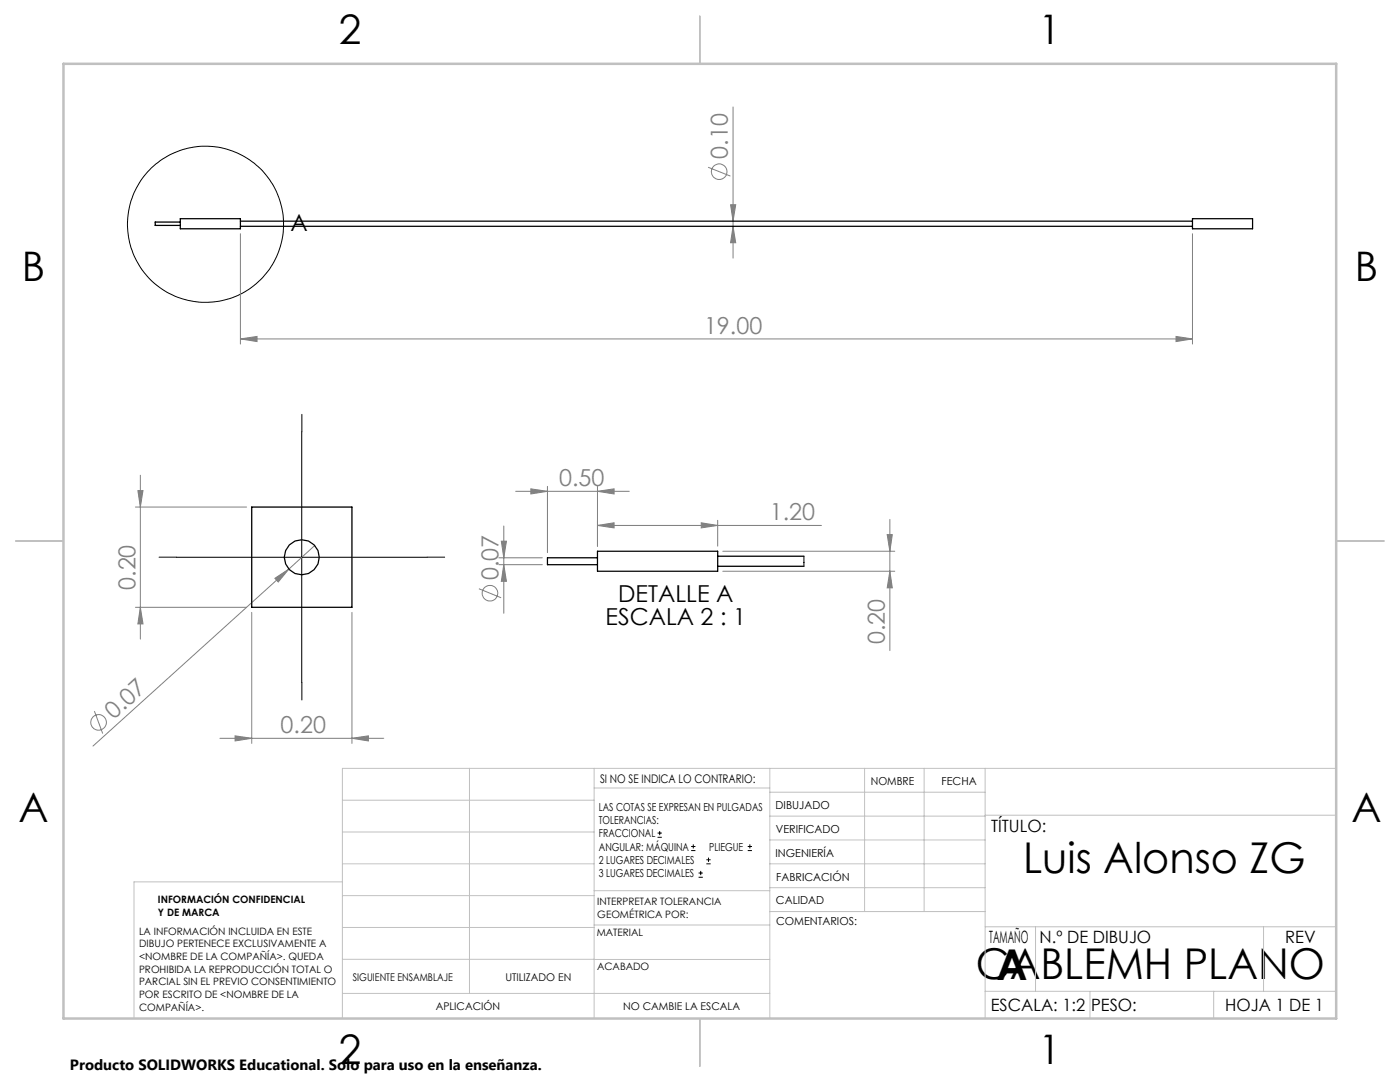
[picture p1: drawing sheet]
<svg xmlns="http://www.w3.org/2000/svg" width="279mm" height="216mm" viewBox="0 0 279 216" stroke-linecap="round" stroke-linejoin="round" font-family="sans-serif">
<g fill="none" stroke="#808080" stroke-width=".2">
<path d="M141.3 33.4l4.5 1.7M146.3 21.3v30.2M48 46.6v22.1M145.8 40.9h1l-.5 3.2zM146.3 45.2l.5 3.2h-1zM238 46.6v22.1M48 67.6l3.3-.5v1.1zM48 67.6h190M234.7 67.1l3.3 .5-3.3 .6zM27.5 97.9h1l-.5 3.3zM28 94.8v32.7M102.9 98h22.7"/>
<path d="M105.9 97.5l3.4 .5-3.4 .6zM109.3 97v13.3M119.2 98l3.4-.5v1.1zM119.2 97v12M27 101.2h22.2M54.9 115.4l2.7-1.8-2.1 2.5zM57.6 113.6l-39 35.3M62.8 108.8l-5.2 4.8M95.6 117.5l4.4 1.8M99.6 112.7h8.6M99.6 111.3h8.6M100 108h1.1l-.6 3.3z"/>
<path d="M100.5 112.7l.6 3.3h-1.1zM100.5 105v17.4M119.2 104.8l3.4-.5v1zM119.2 104.8h44.7M139.9 104.3l3.3 .5-3.3 .5zM143.2 103.8v5.2M144.3 114h34.3M144.3 110h34.3M177.1 106.7h1l-.5 3.3zM177.6 114l.5 3.3h-1zM177.6 103.6v26.2M27 121.2h22.2"/>
<path d="M28 121.2l.5 3.3h-1zM50.2 122.2v26.1M70.2 122.2v26.1M18.8 141.9l1.7 4.5M43.9 147.3h32.7M46.9 146.8l3.3 .5-3.3 .5zM70.2 147.3l3.3-.5v1z"/>
<circle cx="143.5" cy="34.3" r="1.55"/>
<circle cx="97.8" cy="118.4" r="1.55"/>
<circle cx="19.7" cy="144.1" r="1.56"/>
</g>
<g fill="none" stroke="#000" stroke-width=".2">
<path d="M60.2 86.2v50M35.2 111.2h50M131.2 167.1h.9M131.2 166.2h.9M131.7 165.8v.9M137.9 169.7h.9M137.9 168.9h.9M138.4 168.5v.8M139.4 175h.9M139.4 174.2h.9M139.8 173.8v.8M141 172.4h.8"/>
<path d="M141 171.6h.8M141.4 171.1v.9M149.2 169.7h.9M149.2 168.9h.9M149.6 168.5v.8"/>
<circle cx="41" cy="44.8" r="15.6"/>
</g>
<path d="M60.2 86.2v-3.5M35.2 111.2h-3.5M85.2 111.2h3.5M60.2 136.2v3.5" fill="none" stroke="#000" stroke-width=".2" stroke-dasharray="15.2 1.3 1.3 1.3"/>
<g fill="none" stroke="#c0c0c0" stroke-width=".2">
<path d="M68.3 159.7h50.3M93.7 153.3v44.9M118.6 153.3v49.9M118.6 157.2h35M153.6 153.3v49.9M153.6 158.1h43M172.5 153.3v28.6M184.4 153.3v28.6M196.6 153.3v49.9M266.7 153.3h-198.4v49.9M68.3 178.7h50.3M68.3 172.4h50.3"/>
<path d="M68.3 166h50.3M68.3 176h-41.6v27.2M118.6 177.7h35M153.6 167.6h43M153.6 162.8h43M153.6 172.4h43M153.6 177.1h43M196.6 162.7h70.1M68.3 198.2h85.3M68.3 191.4l85.3 .1M68.3 185.1h50.3M118.6 184.6h35"/>
<path d="M153.6 181.9h43M196.6 197.8h70.1M196.6 184.9h70.1M206.7 184.9v12.9M217.5 197.8v5.4M242.2 197.8v5.4M252.2 184.9v12.9"/>
</g>
<path d="M139.7 3.2v9.5M3.1 107.9h9.6M266.7 107.9h9.5M139.7 203.2v9.6" fill="none" stroke="#c0c0c0" stroke-width=".25"/>
<path d="M12.7 12.7h254v190.5h-254z" fill="none" stroke="#c0c0c0" stroke-width=".5"/>
<g fill="#808080">
<path d="M54.9 115.4l2.7-1.8-2.1 2.5z"/>
<path d="M48 67.6l3.3-.5v1.1zM234.7 67.1l3.3 .5-3.3 .6zM46.9 146.8l3.3 .5-3.3 .5zM70.2 147.3l3.3-.5v1zM105.9 97.5l3.4 .5-3.4 .6zM119.2 98l3.4-.5v1.1zM119.2 104.8l3.4-.5v1zM139.9 104.3l3.3 .5-3.3 .5z"/>
<path d="M146.3 45.2l.5 3.2h-1zM145.8 40.9h1l-.5 3.2zM177.6 114l.5 3.3h-1zM177.1 106.7h1l-.5 3.3zM100.5 112.7l.6 3.3h-1.1zM100 108h1.1l-.6 3.3z"/>
<path d="M27.5 97.9h1l-.5 3.3zM28 121.2l.5 3.3h-1z"/>
</g>
<g fill="none" stroke="#000" stroke-width=".25">
<path d="M36 44.3h-5v.7h5M36 43.6h12v2h-12zM48 45.2h190M48 44.1h190M238 43.6h12v2h-12zM50.2 101.2h20v20h-20zM119.2 111.3h-9.9v1.4h9.9M119.2 110h24v4h-24zM143.2 113h17.2M143.2 111h17.2"/>
<circle cx="60.2" cy="111.2" r="3.5"/>
</g>
<path d="M160.4 111v2" fill="none" stroke="#000" stroke-width=".2"/>
<g font-size="8.5">
<text x="204.2" y="174.2">Luis Alonso ZG</text>
<text x="194.8" y="195.4">CABLEMH PLANO</text>
<text x="198.9" y="195.5">A</text>
</g>
<g font-size="8.1">
<text x="67.6" y="8.9">2</text>
<text x="207.3" y="8.9">1</text>
<text x="4.4" y="56.1">B</text>
<text x="270.4" y="56.1">B</text>
<text x="3.7" y="164.1">A</text>
<text x="269.7" y="164.1">A</text>
<text x="67.6" y="212.4">2</text>
<text x="207.3" y="212.4">1</text>
</g>
<g font-size="4.7" fill="#808080">
<text x="145.3" y="31.7" transform="rotate(-90 145.3 31.7)">0.10</text>
<text x="140.5" y="66.6">19.00</text>
<text x="111.6" y="97">0.50</text>
<text x="153.6" y="103.8">1.20</text>
<text x="27" y="117.7" transform="rotate(-90 27 117.7)">0.20</text>
<text x="99.5" y="115.8" transform="rotate(-90 99.5 115.8)">0.07</text>
<text x="176.6" y="128.5" transform="rotate(-90 176.6 128.5)">0.20</text>
<text x="22.7" y="143.7" transform="rotate(-42 22.7 143.7)">0.07</text>
<text x="56" y="146.3">0.20</text>
</g>
<g font-size="4.7">
<text x="58" y="46.1">A</text>
<text x="120.9" y="124.6">ESCALA 2 : 1</text>
<text x="123.4" y="120.1">DETALLE A</text>
</g>
<g font-size="3.4">
<text x="197.8" y="166">TÍTULO:</text>
<text x="197.4" y="188.1">TAMAÑO</text>
<text x="207.5" y="188.1">N.º DE DIBUJO</text>
<text x="256.5" y="188.2">REV</text>
<text x="197.7" y="201.7">ESCALA: 1:2</text>
<text x="217.7" y="201.8">PESO:</text>
<text x="244.5" y="201.7">HOJA 1 DE 1</text>
</g>
<text font-size="3" x="14" y="213.5">Producto SOLIDWORKS Educational. Solo para uso en la enseñanza.</text>
<text font-size="2.4" x="119.8" y="156.2">SI NO SE INDICA LO CONTRARIO:</text>
<g font-size="2.2">
<text x="119.5" y="161.8">LAS COTAS SE EXPRESAN EN PULGADAS</text>
<text x="154.8" y="161.4">DIBUJADO</text>
<text x="173.8" y="156.6">NOMBRE</text>
<text x="187.9" y="156.7">FECHA</text>
<text x="119.5" y="164.4">TOLERANCIAS:</text>
<text x="119.5" y="167.1">FRACCIONAL</text>
<text x="154.9" y="166.3">VERIFICADO</text>
<text x="119.5" y="169.7">ANGULAR: MÁQUINA</text>
<text x="119.5" y="172.4">2 LUGARES DECIMALES</text>
<text x="141.5" y="169.7">PLIEGUE</text>
<text x="154.8" y="171">INGENIERÍA</text>
<text x="119.5" y="175">3 LUGARES DECIMALES</text>
<text x="154.9" y="175.7">FABRICACIÓN</text>
<text x="154.9" y="180.4">CALIDAD</text>
<text x="154.9" y="184.6">COMENTARIOS:</text>
</g>
<g font-size="2.1">
<text x="70.4" y="195.7">SIGUIENTE ENSAMBLAJE</text>
<text x="100.9" y="195.7">UTILIZADO EN</text>
<text x="86.9" y="201.5">APLICACIÓN</text>
<text x="124.3" y="201.6">NO CAMBIE LA ESCALA</text>
</g>
<g font-size="2">
<text x="31.5" y="180.3">INFORMACIÓN CONFIDENCIAL</text>
<text x="31.5" y="182.8">Y DE MARCA</text>
<text x="119.2" y="180.6">INTERPRETAR TOLERANCIA</text>
<text x="119.2" y="183.1">GEOMÉTRICA POR:</text>
<text x="27.8" y="186.5">LA INFORMACIÓN INCLUIDA EN ESTE</text>
<text x="27.8" y="189">DIBUJO PERTENECE EXCLUSIVAMENTE A</text>
<text x="27.8" y="191.6">&lt;NOMBRE DE LA COMPAÑÍA&gt;. QUEDA</text>
<text x="119.1" y="186.7">MATERIAL</text>
<text x="27.8" y="194.1">PROHIBIDA LA REPRODUCCIÓN TOTAL O</text>
<text x="27.8" y="196.6">PARCIAL SIN EL PREVIO CONSENTIMIENTO</text>
<text x="119.2" y="193.5">ACABADO</text>
<text x="27.8" y="199.1">POR ESCRITO DE &lt;NOMBRE DE LA</text>
<text x="27.8" y="201.7">COMPAÑÍA&gt;.</text>
</g>
</svg>
